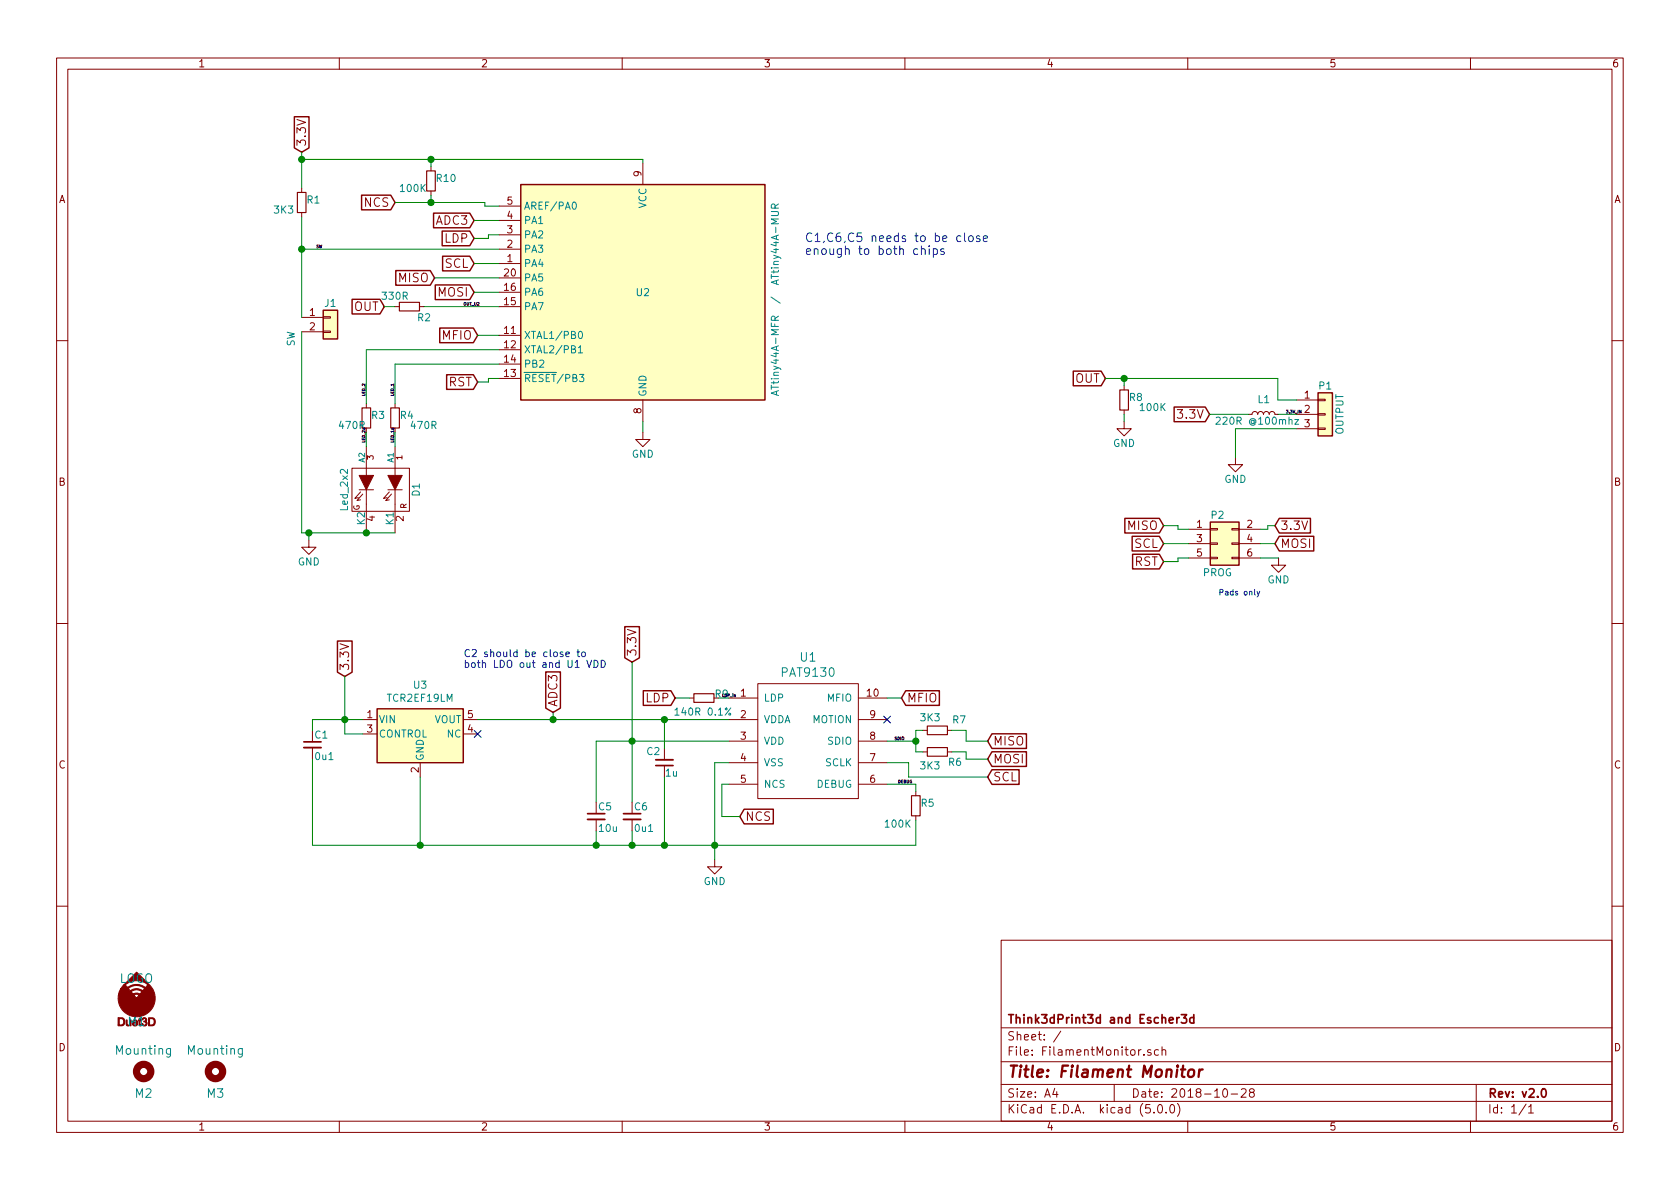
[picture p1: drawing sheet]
EESchema Schematic File Version 4
LIBS:FilamentMonitor-cache
EELAYER 30 0
EELAYER END
$Descr A4 11693 8268
encoding utf-8
Sheet 1 1
Title "Filament Monitor"
Date "2018-10-28"
Rev "v2.0"
Comp "Think3dPrint3d and Escher3d"
Comment1 ""
Comment2 ""
Comment3 ""
Comment4 ""
$EndDescr
$Comp
L FilamentMonitor-rescue:Led_2x2-smart D1
U 1 1
P 2650 3400
F 0 "D1" H 2650 3650 50  0000 C CNN
F 1 "Led_2x2" H 2650 3150 50  0000 C CNN
F 2 "complib:2x2_SMD_LED_1.6x1.25mm" H 2650 3400 50  0001 C CNN
F 3 "" H 2650 3400 50  0001 C CNN
	1    2650 3400
	0    1    -1   0   
$EndComp
$Comp
L Device:R_Small R3
U 1 1
P 2550 2900
F 0 "R3" H 2580 2920 50  0000 L CNN
F 1 "470R" H 2350 2850 50  0000 L CNN
F 2 "complib:R_0603" H 2550 2900 50  0001 C CNN
F 3 "" H 2550 2900 50  0000 C CNN
	1    2550 2900
	1    0    0    -1  
$EndComp
$Comp
L Device:R_Small R4
U 1 1
P 2750 2900
F 0 "R4" H 2780 2920 50  0000 L CNN
F 1 "470R" H 2850 2850 50  0000 L CNN
F 2 "complib:R_0603" H 2750 2900 50  0001 C CNN
F 3 "" H 2750 2900 50  0000 C CNN
	1    2750 2900
	1    0    0    -1  
$EndComp
$Comp
L Device:R_Small R2
U 1 1
P 2850 2125
F 0 "R2" V 2925 2175 50  0000 L CNN
F 1 "330R" V 2775 1925 50  0000 L CNN
F 2 "complib:R_0603" H 2850 2125 50  0001 C CNN
F 3 "" H 2850 2125 50  0000 C CNN
	1    2850 2125
	0    1    1    0   
$EndComp
Text GLabel 2675 2125 0    60   Input ~ 0
OUT
$Comp
L power:GND #PWR06
U 1 1
P 4475 3000
F 0 "#PWR06" H 4475 2750 50  0001 C CNN
F 1 "GND" H 4475 2850 50  0000 C CNN
F 2 "" H 4475 3000 50  0000 C CNN
F 3 "" H 4475 3000 50  0000 C CNN
	1    4475 3000
	1    0    0    -1  
$EndComp
$Comp
L Device:C_Small C1
U 1 1
P 2175 5175
F 0 "C1" H 2185 5245 50  0000 L CNN
F 1 "0u1" H 2185 5095 50  0000 L CNN
F 2 "complib:C_0603" H 2175 5175 50  0001 C CNN
F 3 "" H 2175 5175 50  0000 C CNN
	1    2175 5175
	1    0    0    -1  
$EndComp
$Comp
L Device:C_Small C2
U 1 1
P 4625 5300
F 0 "C2" H 4650 5225 50  0000 L CNN
F 1 "1u" H 4525 5375 50  0000 L CNN
F 2 "complib:C_0805" H 4625 5300 50  0001 C CNN
F 3 "" H 4625 5300 50  0000 C CNN
	1    4625 5300
	-1   0    0    1   
$EndComp
Text GLabel 4400 4600 1    60   Input ~ 0
3.3V
$Comp
L Device:R_Small R6
U 1 1
P 6525 5225
F 0 "R6" V 6450 5050 50  0000 L CNN
F 1 "3K3" V 6425 5200 50  0000 L CNN
F 2 "complib:R_0603" H 6525 5225 50  0001 C CNN
F 3 "" H 6525 5225 50  0000 C CNN
	1    6525 5225
	0    -1   -1   0   
$EndComp
Text GLabel 6875 5400 2    60   Input ~ 0
SCL
Text GLabel 6875 5275 2    60   Input ~ 0
MOSI
Text GLabel 3300 1825 0    60   Input ~ 0
SCL
Text GLabel 3300 2025 0    60   Input ~ 0
MOSI
$Comp
L Device:R_Small R1
U 1 1
P 2100 1400
F 0 "R1" H 2130 1420 50  0000 L CNN
F 1 "3K3" H 1900 1350 50  0000 L CNN
F 2 "complib:R_0603" H 2100 1400 50  0001 C CNN
F 3 "" H 2100 1400 50  0000 C CNN
	1    2100 1400
	1    0    0    -1  
$EndComp
$Comp
L Device:L_Small L1
U 1 1
P 8795 2875
F 0 "L1" V 8895 2825 50  0000 L CNN
F 1 "220R @100mhz" V 8745 2620 50  0000 L CNN
F 2 "complib:R_0603" H 8795 2875 50  0001 C CNN
F 3 "BLM18KG221SN1D" H 8795 2875 50  0001 C CNN
	1    8795 2875
	0    -1   -1   0   
$EndComp
Text GLabel 8420 2875 0    60   Input ~ 0
3.3V
Text GLabel 3325 2650 0    60   Input ~ 0
RST
Text GLabel 7695 2625 0    60   Input ~ 0
OUT
$Comp
L Connector_Generic:Conn_02x03_Odd_Even P2
U 1 1
P 8475 3775
F 0 "P2" H 8475 3975 50  0000 C CNN
F 1 "PROG" H 8475 3575 50  0000 C CNN
F 2 "complib:Test_Point_2x3" H 8475 2575 50  0001 C CNN
F 3 "" H 8475 2575 50  0000 C CNN
	1    8475 3775
	1    0    0    -1  
$EndComp
Text GLabel 8100 3650 0    60   Input ~ 0
MISO
Text GLabel 8100 3775 0    60   Input ~ 0
SCL
Text GLabel 8100 3900 0    60   Input ~ 0
RST
Text GLabel 8875 3650 2    60   Input ~ 0
3.3V
Text GLabel 8875 3775 2    60   Input ~ 0
MOSI
$Comp
L power:GND #PWR08
U 1 1
P 8900 3875
F 0 "#PWR08" H 8900 3625 50  0001 C CNN
F 1 "GND" H 8900 3725 50  0000 C CNN
F 2 "" H 8900 3875 50  0000 C CNN
F 3 "" H 8900 3875 50  0000 C CNN
	1    8900 3875
	1    0    0    -1  
$EndComp
$Comp
L FilamentMonitor-rescue:Mounting_Hole-Mechanical M2
U 1 1
P 1000 7450
F 0 "M2" H 1000 7300 60  0000 C CNN
F 1 "Mounting" H 1000 7600 60  0000 C CNN
F 2 "complib:MountingHole_2.9mm" H 1000 7450 60  0001 C CNN
F 3 "" H 1000 7450 60  0000 C CNN
	1    1000 7450
	1    0    0    -1  
$EndComp
$Comp
L FilamentMonitor-rescue:Mounting_Hole-Mechanical M3
U 1 1
P 1500 7450
F 0 "M3" H 1500 7300 60  0000 C CNN
F 1 "Mounting" H 1500 7600 60  0000 C CNN
F 2 "complib:MountingHole_2.9mm" H 1500 7450 60  0001 C CNN
F 3 "" H 1500 7450 60  0000 C CNN
	1    1500 7450
	1    0    0    -1  
$EndComp
$Comp
L FilamentMonitor-rescue:Duet3D_Logo-Duet3d_Logo M1
U 1 1
P 950 6950
F 0 "M1" H 950 6800 60  0000 C CNN
F 1 "LOGO" H 950 7100 60  0000 C CNN
F 2 "complib:LOGO_Duet3dCompatible" H 950 6950 60  0001 C CNN
F 3 "" H 950 6950 60  0000 C CNN
	1    950  6950
	1    0    0    -1  
$EndComp
Text Notes 8480 4145 0    39   ~ 0
Pads only
Text Notes 5600 1775 0    60   ~ 0
C1,C6,C5 needs to be close\nenough to both chips
Text GLabel 2100 1050 1    60   Input ~ 0
3.3V
$Comp
L power:GND #PWR01
U 1 1
P 2150 3750
F 0 "#PWR01" H 2150 3500 50  0001 C CNN
F 1 "GND" H 2150 3600 50  0000 C CNN
F 2 "" H 2150 3750 50  0000 C CNN
F 3 "" H 2150 3750 50  0000 C CNN
	1    2150 3750
	1    0    0    -1  
$EndComp
$Comp
L power:GND #PWR04
U 1 1
P 4975 5975
F 0 "#PWR04" H 4975 5725 50  0001 C CNN
F 1 "GND" H 4975 5825 50  0000 C CNN
F 2 "" H 4975 5975 50  0000 C CNN
F 3 "" H 4975 5975 50  0000 C CNN
	1    4975 5975
	1    0    0    -1  
$EndComp
$Comp
L Device:C_Small C6
U 1 1
P 4400 5675
F 0 "C6" H 4410 5745 50  0000 L CNN
F 1 "0u1" H 4410 5595 50  0000 L CNN
F 2 "complib:C_0603" H 4400 5675 50  0001 C CNN
F 3 "" H 4400 5675 50  0000 C CNN
	1    4400 5675
	1    0    0    -1  
$EndComp
$Comp
L Device:C_Small C5
U 1 1
P 4150 5675
F 0 "C5" H 4160 5745 50  0000 L CNN
F 1 "10u" H 4160 5595 50  0000 L CNN
F 2 "complib:C_0805" H 4150 5675 50  0001 C CNN
F 3 "" H 4150 5675 50  0000 C CNN
	1    4150 5675
	1    0    0    -1  
$EndComp
Text GLabel 6275 4850 2    60   Input ~ 0
MFIO
Text GLabel 3325 2325 0    60   Input ~ 0
MFIO
$Comp
L Connector_Generic:Conn_01x02 J1
U 1 1
P 2300 2200
F 0 "J1" H 2300 2300 50  0000 C CNN
F 1 "SW" V 2025 2050 50  0000 C CNN
F 2 "complib:PIN_ARRAY_2X1" H 2300 2200 50  0001 C CNN
F 3 "" H 2300 2200 50  0001 C CNN
	1    2300 2200
	1    0    0    -1  
$EndComp
$Comp
L power:GND #PWR07
U 1 1
P 8600 3175
F 0 "#PWR07" H 8600 2925 50  0001 C CNN
F 1 "GND" H 8600 3025 50  0000 C CNN
F 2 "" H 8600 3175 50  0001 C CNN
F 3 "" H 8600 3175 50  0001 C CNN
	1    8600 3175
	1    0    0    -1  
$EndComp
$Comp
L Connector_Generic:Conn_01x03 P1
U 1 1
P 9225 2875
F 0 "P1" H 9225 3075 50  0000 C CNN
F 1 "OUTPUT" V 9325 2875 50  0000 C CNN
F 2 "complib:PIN_ARRAY_3X1" V 9225 2875 50  0001 C CNN
F 3 "" H 9225 2875 50  0000 C CNN
	1    9225 2875
	1    0    0    -1  
$EndComp
Wire Wire Line
	2550 3100 2550 3000
Wire Wire Line
	2750 3100 2750 3000
Wire Wire Line
	2150 3700 2150 3750
Wire Wire Line
	2750 2125 2675 2125
Connection ~ 2150 3700
Wire Wire Line
	8420 2875 8695 2875
Wire Wire Line
	8895 2775 8895 2625
Wire Wire Line
	8895 2625 7825 2625
Wire Wire Line
	6275 4850 6175 4850
Wire Wire Line
	4400 4600 4400 5150
Wire Wire Line
	4150 5775 4150 5875
Wire Wire Line
	4150 5875 4400 5875
Connection ~ 4975 5875
Wire Wire Line
	4400 5775 4400 5875
Connection ~ 4400 5875
Wire Wire Line
	3475 2125 2950 2125
Wire Wire Line
	2100 1300 2100 1100
Wire Wire Line
	2100 3700 2150 3700
Wire Wire Line
	2750 2800 2750 2525
Wire Wire Line
	3400 2625 3475 2625
Wire Wire Line
	9025 2975 8600 2975
Wire Wire Line
	8600 2975 8600 3175
Wire Wire Line
	9025 2775 8895 2775
Wire Wire Line
	9025 2875 8895 2875
$Comp
L FilamentMonitor-rescue:ATtiny44A-MMH-PAD-MCU_Microchip_ATtiny U2
U 1 1
P 4475 2025
F 0 "U2" H 4475 2025 50  0000 C CNN
F 1 "ATtiny44A-MFR  /  ATtiny44A-MUR" V 3550 1975 50  0000 C CNN
F 2 "complib:QFN-20-1EP_4x4mm_Pitch0.5mm" H 4475 1825 50  0001 C CIN
F 3 "" H 4475 2025 50  0001 C CNN
	1    4475 2025
	-1   0    0    -1  
$EndComp
Wire Wire Line
	2150 3700 2550 3700
Wire Wire Line
	4975 5875 4975 5975
Wire Wire Line
	4400 5875 4625 5875
Wire Wire Line
	4475 3000 4475 2925
Wire Wire Line
	8900 3875 8775 3875
Wire Wire Line
	8875 3775 8775 3775
Wire Wire Line
	8775 3675 8825 3675
Wire Wire Line
	8825 3675 8825 3650
Wire Wire Line
	8825 3650 8875 3650
Wire Wire Line
	8275 3675 8200 3675
Wire Wire Line
	8200 3675 8200 3650
Wire Wire Line
	8200 3650 8100 3650
Wire Wire Line
	8275 3775 8100 3775
Wire Wire Line
	8275 3875 8200 3875
Wire Wire Line
	8200 3875 8200 3900
Wire Wire Line
	8200 3900 8100 3900
Text Label 8950 2875 0    20   ~ 0
3.3V_IN
$Comp
L Device:R_Small R8
U 1 1
P 7825 2775
F 0 "R8" H 7855 2795 50  0000 L CNN
F 1 "100K" H 7925 2725 50  0000 L CNN
F 2 "complib:R_0603" H 7825 2775 50  0001 C CNN
F 3 "" H 7825 2775 50  0000 C CNN
	1    7825 2775
	1    0    0    -1  
$EndComp
$Comp
L power:GND #PWR02
U 1 1
P 7825 2925
F 0 "#PWR02" H 7825 2675 50  0001 C CNN
F 1 "GND" H 7825 2775 50  0000 C CNN
F 2 "" H 7825 2925 50  0001 C CNN
F 3 "" H 7825 2925 50  0001 C CNN
	1    7825 2925
	1    0    0    -1  
$EndComp
Wire Wire Line
	7825 2925 7825 2875
Wire Wire Line
	7825 2675 7825 2625
Connection ~ 7825 2625
Wire Wire Line
	7825 2625 7695 2625
$Comp
L FilamentMonitor-rescue:PAT9130-smart U1
U 1 1
P 5625 5150
F 0 "U1" H 5625 5737 60  0000 C CNN
F 1 "PAT9130" H 5625 5631 60  0000 C CNN
F 2 "complib:PAT9130" H 5625 5631 60  0001 C CNN
F 3 "" H 5625 5631 60  0000 C CNN
	1    5625 5150
	1    0    0    -1  
$EndComp
Wire Wire Line
	5075 5300 4975 5300
Wire Wire Line
	4975 5300 4975 5875
Text GLabel 5150 5675 2    60   Input ~ 0
NCS
Wire Wire Line
	5150 5675 5025 5675
Wire Wire Line
	5025 5675 5025 5450
Wire Wire Line
	5025 5450 5075 5450
$Comp
L Device:R_Small R5
U 1 1
P 6375 5600
F 0 "R5" H 6405 5620 50  0000 L CNN
F 1 "100K" H 6150 5475 50  0000 L CNN
F 2 "complib:R_0603" H 6375 5600 50  0001 C CNN
F 3 "" H 6375 5600 50  0000 C CNN
	1    6375 5600
	1    0    0    -1  
$EndComp
Wire Wire Line
	6375 5500 6375 5450
Wire Wire Line
	6375 5450 6175 5450
Wire Wire Line
	4975 5875 6375 5875
Wire Wire Line
	6375 5875 6375 5700
Wire Wire Line
	5075 4850 5000 4850
Wire Wire Line
	4150 5150 4400 5150
Wire Wire Line
	4150 5150 4150 5575
Wire Wire Line
	4400 5150 4400 5575
Connection ~ 4400 5150
Wire Wire Line
	4400 5150 5075 5150
Wire Wire Line
	5075 5000 4625 5000
Wire Wire Line
	4625 5000 4625 5200
Wire Wire Line
	4625 5400 4625 5875
Connection ~ 4625 5875
Wire Wire Line
	4625 5875 4975 5875
Text GLabel 6875 5150 2    60   Input ~ 0
MISO
Wire Wire Line
	6375 5150 6375 5225
Wire Wire Line
	6375 5225 6425 5225
Wire Wire Line
	6375 5150 6175 5150
Wire Wire Line
	6625 5225 6725 5225
Wire Wire Line
	6725 5225 6725 5275
Wire Wire Line
	6725 5275 6875 5275
Wire Wire Line
	6875 5400 6325 5400
Wire Wire Line
	6325 5400 6325 5300
Wire Wire Line
	6325 5300 6175 5300
$Comp
L FilamentMonitor-rescue:TCR2EF19LM-Regulator_Linear U3
U 1 1
P 2925 5100
F 0 "U3" H 2925 5442 50  0000 C CNN
F 1 "TCR2EF19LM" H 2925 5351 50  0000 C CNN
F 2 "Package_TO_SOT_SMD:SOT-23-5" H 2925 5425 50  0001 C CIN
F 3 "" H 2925 5200 50  0001 C CNN
	1    2925 5100
	1    0    0    -1  
$EndComp
Text Notes 3225 4650 0    50   ~ 0
C2 should be close to\nboth LDO out and U1 VDD
Wire Wire Line
	4625 5000 3850 5000
Connection ~ 4625 5000
Wire Wire Line
	2925 5400 2925 5875
Wire Wire Line
	2925 5875 4150 5875
Connection ~ 4150 5875
Wire Wire Line
	2400 5100 2400 5000
Wire Wire Line
	2400 5000 2525 5000
Wire Wire Line
	2400 5100 2525 5100
Text GLabel 2400 4700 1    60   Input ~ 0
3.3V
Wire Wire Line
	2400 5000 2400 4700
Connection ~ 2400 5000
Wire Wire Line
	2400 5000 2175 5000
Wire Wire Line
	2175 5000 2175 5075
Wire Wire Line
	2175 5275 2175 5875
Wire Wire Line
	2175 5875 2925 5875
Connection ~ 2925 5875
Text GLabel 3300 1525 0    60   Input ~ 0
ADC3
Text GLabel 3850 4950 1    60   Input ~ 0
ADC3
Wire Wire Line
	3850 5000 3850 4950
Connection ~ 3850 5000
Wire Wire Line
	3850 5000 3325 5000
NoConn ~ 3325 5100
Text GLabel 3025 1925 0    60   Input ~ 0
MISO
$Comp
L Device:R_Small R7
U 1 1
P 6525 5075
F 0 "R7" V 6450 5175 50  0000 L CNN
F 1 "3K3" V 6435 4950 50  0000 L CNN
F 2 "complib:R_0603" H 6525 5075 50  0001 C CNN
F 3 "" H 6525 5075 50  0000 C CNN
	1    6525 5075
	0    1    1    0   
$EndComp
Text GLabel 2750 1400 0    60   Input ~ 0
NCS
Wire Wire Line
	3300 1825 3475 1825
Wire Wire Line
	3300 2025 3475 2025
Wire Wire Line
	3300 1525 3475 1525
Wire Wire Line
	2750 1400 3000 1400
Wire Wire Line
	3375 1400 3375 1425
Wire Wire Line
	3375 1425 3475 1425
Wire Wire Line
	3400 2625 3400 2650
Wire Wire Line
	3400 2650 3325 2650
$Comp
L Device:R_Small R9
U 1 1
P 4900 4850
F 0 "R9" V 4925 4675 50  0000 L CNN
F 1 "140R 0.1%" V 4800 4650 50  0000 L CNN
F 2 "complib:R_0603" H 4900 4850 50  0001 C CNN
F 3 "" H 4900 4850 50  0000 C CNN
	1    4900 4850
	0    -1   -1   0   
$EndComp
Wire Wire Line
	4800 4850 4700 4850
Text GLabel 3300 1650 0    60   Input ~ 0
LDP
Text GLabel 4700 4850 0    60   Input ~ 0
LDP
Wire Wire Line
	2100 1100 3000 1100
Connection ~ 2100 1100
Wire Wire Line
	2100 1100 2100 1050
Wire Wire Line
	4475 1100 4475 1125
$Comp
L Device:R_Small R10
U 1 1
P 3000 1250
F 0 "R10" H 3030 1270 50  0000 L CNN
F 1 "100K" H 2775 1200 50  0000 L CNN
F 2 "complib:R_0603" H 3000 1250 50  0001 C CNN
F 3 "" H 3000 1250 50  0000 C CNN
	1    3000 1250
	1    0    0    -1  
$EndComp
Wire Wire Line
	3000 1150 3000 1100
Connection ~ 3000 1100
Wire Wire Line
	3000 1100 4475 1100
Wire Wire Line
	3000 1350 3000 1400
Connection ~ 3000 1400
Wire Wire Line
	3000 1400 3375 1400
Text Label 2750 2750 1    20   ~ 0
LED_1
Text Label 2550 2750 1    20   ~ 0
LED_2
Text Label 2750 3075 1    20   ~ 0
LED_1a
Text Label 2550 3075 1    20   ~ 0
LED_2a
Text Label 5025 4850 0    20   ~ 0
LDP_in
Text Label 6250 5450 0    20   ~ 0
DEBUG
Text Label 3225 2125 0    20   ~ 0
OUT_U2
Text Label 6225 5150 0    20   ~ 0
SDIO
Text Label 2200 1725 0    20   ~ 0
SW
Wire Wire Line
	2550 3700 2750 3700
Connection ~ 2550 3700
Wire Wire Line
	2750 2525 3475 2525
Wire Wire Line
	3475 2425 2550 2425
Wire Wire Line
	2550 2425 2550 2800
Wire Wire Line
	3475 2325 3325 2325
Wire Wire Line
	2100 1500 2100 1725
Wire Wire Line
	2100 1725 3475 1725
Connection ~ 2100 1725
Wire Wire Line
	2100 2300 2100 3700
Wire Wire Line
	2100 1725 2100 2200
Wire Wire Line
	3300 1650 3400 1650
Wire Wire Line
	3400 1650 3400 1625
Wire Wire Line
	3400 1625 3475 1625
Wire Wire Line
	6875 5150 6725 5150
Wire Wire Line
	6725 5150 6725 5075
Wire Wire Line
	6725 5075 6625 5075
Wire Wire Line
	6425 5075 6375 5075
Wire Wire Line
	6375 5075 6375 5150
Connection ~ 6375 5150
NoConn ~ 6175 5000
Wire Wire Line
	3025 1925 3475 1925
$EndSCHEMATC
